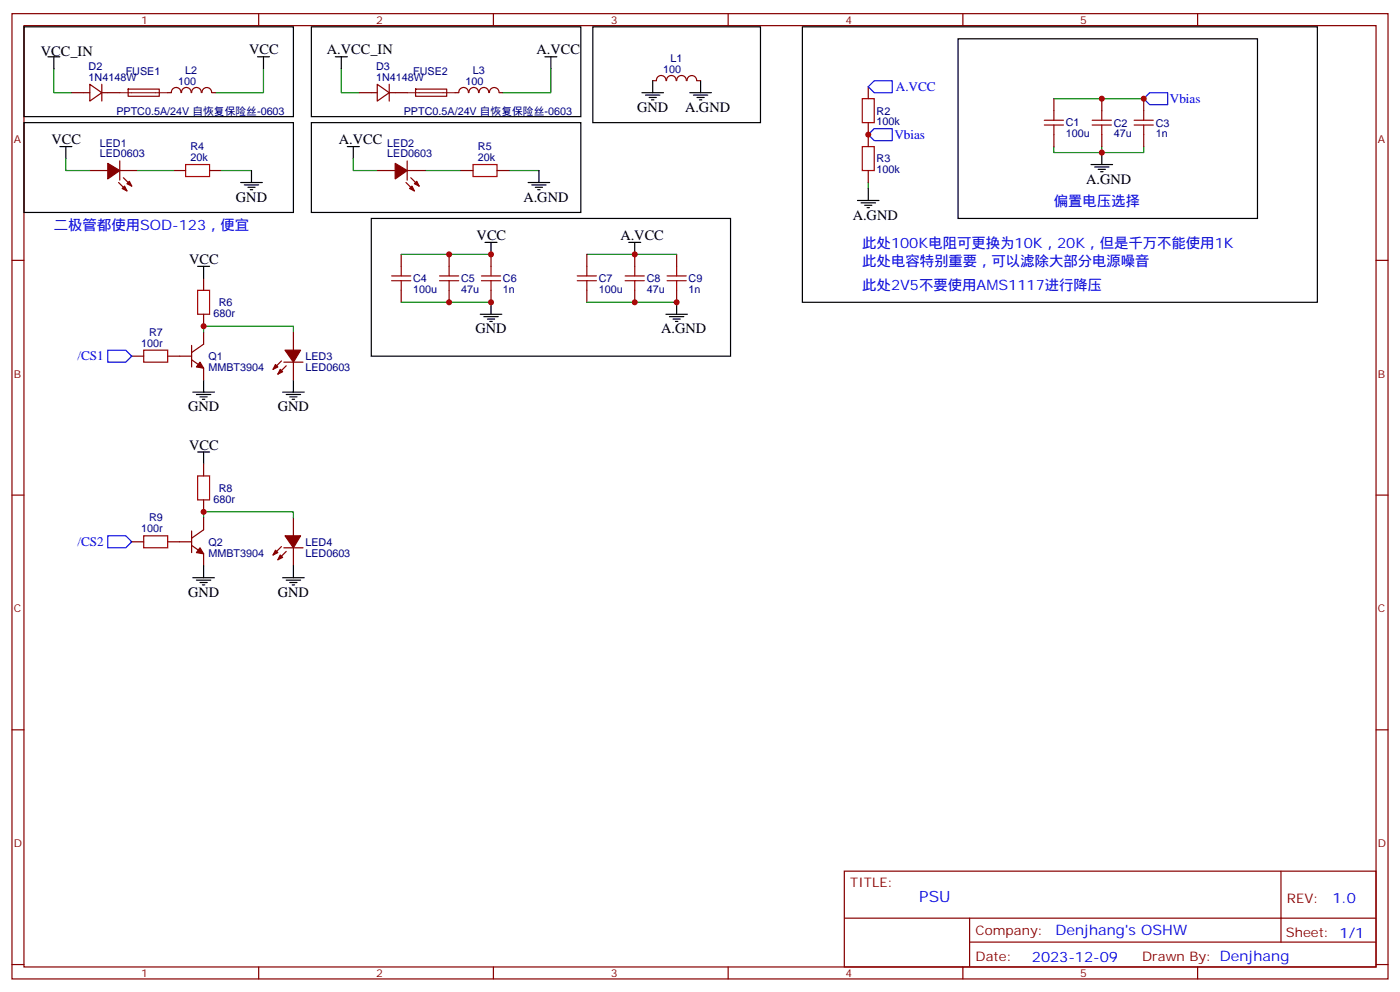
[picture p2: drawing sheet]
<svg xmlns="http://www.w3.org/2000/svg" width="412mm" height="292mm" viewBox="0 0 412 292" stroke-linecap="round" stroke-linejoin="round" font-family="sans-serif">
<g fill="none" stroke="#870000" stroke-width=".35">
<path d="M3.5 4h405.4v284.4h-405.4zM7.1 7.5h398.2v277.3h-398.2zM76.2 4v3.5M145.3 4v3.5M214.5 4v3.5M283.6 4v3.5M352.8 4v3.5M21.2 27.3h5.3M26.5 24.8l3.5 2.5-3.5 2.5zM30 27.3h5.3M30 24.8v5M37.8 26.3l9.1-.1v2.1l-9.1 .1z"/>
<path d="M49.4 27.3h1M50.5 27.3a1.41 1.41 0 0 1 1.4-1.5 1.41 1.41 0 0 1 1.4 1.5M53.5 27.3a1.41 1.41 0 0 1 1.4-1.5 1.41 1.41 0 0 1 1.4 1.5M56.5 27.3a1.41 1.41 0 0 1 1.4-1.5 1.41 1.41 0 0 1 1.4 1.5M59.5 27.3a1.41 1.41 0 0 1 1.4-1.5 1.41 1.41 0 0 1 1.4 1.5M62.4 27.3h1.1M105.8 27.3h5.3M111.1 24.8l3.6 2.5-3.6 2.5zM114.7 27.3h5.2M114.7 24.8v5M122.4 26.3l9.2-.1v2.1l-9.2 .1zM134.1 27.3h1"/>
<path d="M135.2 27.3a1.41 1.41 0 0 1 1.4-1.5 1.41 1.41 0 0 1 1.4 1.5M138.1 27.3a1.41 1.41 0 0 1 1.5-1.5 1.41 1.41 0 0 1 1.4 1.5M141.1 27.3a1.41 1.41 0 0 1 1.4-1.5 1.41 1.41 0 0 1 1.4 1.5M144.2 27.3a1.41 1.41 0 0 1 1.4-1.5 1.41 1.41 0 0 1 1.4 1.5M147.1 27.3h1.1M192.3 23.8h1M193.4 23.8a1.41 1.41 0 0 1 1.4-1.6 1.41 1.41 0 0 1 1.4 1.6M196.4 23.8a1.41 1.41 0 0 1 1.4-1.6 1.41 1.41 0 0 1 1.4 1.6M199.3 23.8a1.41 1.41 0 0 1 1.4-1.6 1.41 1.41 0 0 1 1.5 1.6M202.4 23.8a1.41 1.41 0 0 1 1.4-1.5 1.41 1.41 0 0 1 1.4 1.5M205.3 23.8h1.1M255.8 25.5v3.6"/>
<path d="M255.8 36.1v7.1M310.4 29.1v3.5M310.4 39.7v3.5M324.6 29.1v3.5M324.6 39.7v3.5M336.9 29.1v3.5M336.9 39.7v3.5M26.5 50.2h5.2M34.9 53.8l2.5 2.4M35.3 50.2h5.3M35.3 47.4v5.7M36.3 52.4l2.5 2.4"/>
<path d="M51.2 50.2h3.5M61.7 50.2h3.6M111.1 50.2h5.3M119.6 53.8l2.5 2.4M119.9 50.2h5.3M119.9 47.4v5.7M121 52.4l2.5 2.4M135.8 50.2h3.5M146.4 50.2h3.5M255.8 50.2v3.6M3.5 76.7h3.6M118.2 74.9v3.6"/>
<path d="M132.3 74.9v3.6M144.6 74.9v3.6M172.9 74.9v3.6M187 74.9v3.6M199.3 74.9v3.6M405.3 76.7h3.6M60 82v3.5M60 92.6v3.5M60 97.9v3.5l-3.6 2.5M86.4 97.9v5.3M118.2 85.5v3.5M132.3 85.5v3.5"/>
<path d="M144.6 85.5v3.5M172.9 85.5v3.5M187 85.5v3.5M199.3 85.5v3.5M38.8 104.9h3.5M49.4 104.9h7M56.4 106l3.6 2.4v3.6M56.4 101.7v6.4M82.9 106.3l-2.5 2.5M83.6 106.7h5.7M84.3 107.7l-2.5 2.5M86.4 106.7v5.3"/>
<path d="M60 136.7v3.5M3.5 145.8h3.6M38.8 159.6h3.5M49.4 159.6h7M56.4 156.4v6.4M60 147.2v3.6M60 152.5v3.6l-3.6 2.4M86.4 152.5v5.3M405.3 145.8h3.6M56.4 160.7l3.6 2.4v3.6M82.9 161l-2.5 2.5M83.6 161.4h5.7"/>
<path d="M84.3 162.4l-2.5 2.5M86.4 161.4v5.3M3.5 215h3.6M405.3 215h3.6M248.7 256.6h156.6v28.2h-156.6zM377.3 256.6v20.9M248.7 270.5h156.5M285.6 277.5h119.6M285.6 270.5v14.1M3.5 284.1h3.6M76.2 284.8v3.6M145.3 284.8v3.6"/>
<path d="M214.5 284.8v3.6M283.6 284.8v3.6M352.8 284.8v3.6M405.3 284.1h3.6"/>
</g>
<g fill="none" stroke="#008700" stroke-width=".35">
<path d="M15.9 20.2v7.1h5.3M77.6 20.2v7.1h-14.1M100.5 20.2v7.1h5.3M162.3 20.2v7.1h-14.1M310.4 29.1h26.5M19.4 46.7v3.5h7.1M40.6 50.2h10.6M65.3 50.2h8.8M104.1 46.7v3.5h7M125.2 50.2h10.6M149.9 50.2h8.8M255.8 53.8v1.7"/>
<path d="M310.4 43.2v1.7h14.2M324.6 43.2v1.7h12.3v-1.7M118.2 74.9h26.4M172.9 74.9h26.4M60 97.9v-1.8h26.4v1.8M118.2 89h26.4M172.9 89h26.4M60 152.5v-1.7h26.4v1.7"/>
</g>
<g fill="none" stroke="#a10000" stroke-width=".35">
<path d="M254 29.1h3.5v7h-3.5zM307.6 36.8h5.7M307.6 35.4h5.7M310.4 32.6v2.8M310.4 36.8v2.9M321.7 36.8h5.7M321.7 35.4h5.7M324.6 32.6v2.8M324.6 36.8v2.9M334.1 36.8h5.6M334.1 35.4h5.6M336.9 32.6v2.8"/>
<path d="M336.9 36.8v2.9M54.7 48.5h7v3.5h-7zM139.3 48.5h7.1v3.5h-7.1zM254 43.2h3.5v7h-3.5zM118.2 78.5v2.8M132.3 78.5v2.8M144.6 78.5v2.8M172.9 78.5v2.8M187 78.5v2.8M199.3 78.5v2.8M58.2 85.5h3.5v7.1h-3.5zM115.4 82.7h5.6"/>
<path d="M115.4 81.3h5.6M118.2 82.7v2.8M129.5 82.7h5.6M129.5 81.3h5.6M132.3 82.7v2.8M141.8 82.7h5.7M141.8 81.3h5.7M144.6 82.7v2.8M170 82.7h5.7M170 81.3h5.7M172.9 82.7v2.8M184.1 82.7h5.7"/>
<path d="M184.1 81.3h5.7M187 82.7v2.8M196.5 82.7h5.6M196.5 81.3h5.6M199.3 82.7v2.8M42.3 103.2h7.1v3.5h-7.1zM42.3 157.8h7.1v3.6h-7.1zM58.2 140.2h3.5v7h-3.5z"/>
</g>
<path d="M257.5 37.9h5.3v3.5h-5.3l-1.7-1.7zM257.5 23.8h5.3v3.5h-5.3l-1.7-1.8zM338.7 27.3h5.3v3.5h-5.3l-1.8-1.7zM31.7 103.2h5.3l1.8 1.7-1.8 1.8h-5.3zM31.7 157.8h5.3l1.8 1.8-1.8 1.8h-5.3z" fill="none" stroke="#00f" stroke-width=".35"/>
<g fill="none" stroke="#000" stroke-width=".35">
<path d="M7.1 7.9h79.3v26.5h-79.3zM14.1 16.7h3.5M15.9 16.7v3.5M75.8 16.7h3.6M77.6 16.7v3.5M91.7 7.9h79.4v26.5h-79.4zM98.8 16.7h3.5M100.5 16.7v3.5M160.5 16.7h3.5M162.3 16.7v3.5M174.6 7.9h49.4v28.2h-49.4zM236.4 7.9h151.7v81.1h-151.7z"/>
<path d="M282.2 11.4h88.2v52.9h-88.2zM7.1 36.1h79.3v26.5h-79.3zM91.7 36.1h79.4v26.5h-79.4zM189.1 27.3h6.3M190.1 28h4.3M191.2 28.7h2.1M191.9 29.4h.7M192.3 23.8v3.5M203.2 27.3h6.3M204.3 28h4.2M205.3 28.7h2.1M206 29.4h.7"/>
<path d="M206.4 23.8v3.5M17.6 43.2h3.6M19.4 43.2v3.5M70.9 53.8h6.4M72 54.5h4.2M73 55.2h2.1M73.7 55.9h.7M74.1 50.2v3.6M102.3 43.2h3.5M104.1 43.2v3.5M155.6 53.8h6.3M156.6 54.5h4.3"/>
<path d="M157.7 55.2h2.1M158.4 55.9h.7M158.7 50.2v3.6M252.6 59.1h6.3M253.6 59.8h4.3M255.8 55.5v3.6M321.4 48.5h6.3M322.4 49.2h4.3M323.5 49.9h2.1M324.2 50.6h.7M324.6 44.9v3.6M58.2 78.5h3.5"/>
<path d="M60 78.5v3.5M109.4 64.3h105.8v40.6h-105.8zM142.9 71.4h3.5M144.6 71.4v3.5M185.2 71.4h3.5M187 71.4v3.5M254.7 60.5h2.1M255.4 61.2h.7M141.5 92.6h6.3M142.5 93.3h4.3M143.6 94h2.1M144.3 94.7h.7"/>
<path d="M144.6 89v3.6M196.1 92.6h6.4M197.2 93.3h4.2M198.3 94h2.1M199 94.7h.7M199.3 89v3.6M56.8 115.5h6.3M57.9 116.2h4.2M58.9 116.9h2.1M59.6 117.6h.7M60 112v3.5M83.3 115.5h6.3"/>
<path d="M84.3 116.2h4.2M85.4 116.9h2.1M86.1 117.6h.7M86.4 112v3.5M58.2 133.1h3.5M60 133.1v3.6M56.8 170.2h6.3M57.9 170.9h4.2M58.9 171.6h2.1M59.6 172.3h.7M60 166.7v3.5M83.3 170.2h6.3"/>
<path d="M84.3 170.9h4.2M85.4 171.6h2.1M86.1 172.3h.7M86.4 166.7v3.5"/>
</g>
<g fill="#870000" stroke="#870000" stroke-width=".35">
<path d="M58.9 106.7l1.1 1.7-2.1-.3z"/>
<path d="M116.4 48.1l3.5 2.1-3.5 2.5z"/>
<path d="M120.6 55.5l.8-.7 .7 1.4z"/>
<path d="M122.8 53.4l.7 1.4-1.4-.7z"/>
<path d="M31.7 48.1l3.6 2.1-3.6 2.5z"/>
<path d="M36 55.5l.7-.7 .7 1.4z"/>
<path d="M38.1 53.4l.7 1.4-1.4-.7z"/>
<path d="M84 103.2h4.5l-2.1 3.5z"/>
<path d="M81.1 107.4l.7 .7-1.4 .7z"/>
<path d="M82.5 108.8l.8 .7-1.5 .7z"/>
<path d="M84 157.8h4.5l-2.1 3.6z"/>
<path d="M81.1 162.1l.7 .7-1.4 .7z"/>
<path d="M82.5 163.5l.8 .7-1.5 .7z"/>
<path d="M58.9 161.4l1.1 1.7-2.1-.3z"/>
</g>
<path d="M35.3 27.3h14.1M119.9 27.3h14.2" fill="none" stroke="#8c2424" stroke-width=".35"/>
<g fill="#c00">
<circle cx="187" cy="89" r=".88"/>
<circle cx="132.3" cy="89" r=".88"/>
<circle cx="132.3" cy="74.9" r=".88"/>
<circle cx="324.6" cy="29.1" r=".88"/>
<circle cx="255.8" cy="39.7" r=".88"/>
<circle cx="336.9" cy="29.1" r=".88"/>
<circle cx="324.6" cy="44.9" r=".88"/>
<circle cx="60" cy="96.1" r=".88"/>
<circle cx="144.6" cy="74.9" r=".88"/>
<circle cx="144.6" cy="89" r=".88"/>
<circle cx="187" cy="74.9" r=".88"/>
<circle cx="199.3" cy="89" r=".88"/>
<circle cx="60" cy="150.8" r=".88"/>
</g>
<text font-size="4.6" fill="#00f" x="270.8" y="265.6">PSU</text>
<g font-size="4.2">
<text x="12" y="16.4">VCC_IN</text>
<text x="73.4" y="16">VCC</text>
<text x="96.3" y="16">A.VCC_IN</text>
<text x="158" y="16">A.VCC</text>
<text x="187.7" y="32.9">GND</text>
<text x="201.8" y="32.9">A.GND</text>
<text x="15.2" y="42.5">VCC</text>
<text x="99.8" y="42.5">A.VCC</text>
<text x="69.5" y="59.4">GND</text>
<text x="154.2" y="59.4">A.GND</text>
<text x="320" y="54.1">A.GND</text>
<text x="251.2" y="64.7">A.GND</text>
<text x="140.4" y="70.7">VCC</text>
<text x="182.7" y="70.7">A.VCC</text>
<text x="55.7" y="77.8">VCC</text>
<text x="140.1" y="98.2">GND</text>
<text x="194.7" y="98.2">A.GND</text>
<text x="55.4" y="121.1">GND</text>
<text x="81.8" y="121.1">GND</text>
<text x="55.7" y="132.4">VCC</text>
<text x="55.4" y="175.8">GND</text>
<text x="81.8" y="175.8">GND</text>
</g>
<g font-size="4.2" fill="#00f">
<text x="310.4" y="60.8">偏置电压选择</text>
<text x="15.9" y="67.9">二极管都使用SOD-123，便宜</text>
<text x="254" y="73.2">此处100K电阻可更换为10K，20K，但是千万不能使用1K</text>
<text x="254" y="78.5">此处电容特别重要，可以滤除大部分电源噪音</text>
<text x="254" y="85.5">此处2V5不要使用AMS1117进行降压</text>
<text x="392.5" y="265.9">1.0</text>
<text x="310.9" y="275.4">Denjhang's OSHW</text>
<text x="304" y="283.2">2023-12-09</text>
</g>
<g font-size="3.9" fill="#00f">
<text x="263.9" y="26.8">A.VCC</text>
<text x="344.6" y="30.3">Vbias</text>
<text x="263.5" y="40.9">Vbias</text>
<text x="22.8" y="106.2">/CS1</text>
<text x="22.8" y="160.8">/CS2</text>
</g>
<g font-size="3.9" fill="#800">
<text x="250.5" y="261.2">TITLE:</text>
<text x="379.1" y="265.9">REV:</text>
<text x="287.4" y="275.4">Company:</text>
<text x="378.7" y="276">Sheet: 1/1</text>
<text x="287.4" y="283.1">Date:</text>
<text x="336.4" y="283.2">Drawn By: Denjhang</text>
</g>
<g font-size="3.2" fill="#800">
<text x="41.6" y="7">1</text>
<text x="110.8" y="7">2</text>
<text x="179.9" y="7">3</text>
<text x="249.1" y="7">4</text>
<text x="318.2" y="7">5</text>
<text x="4.1" y="42.1">A</text>
<text x="405.9" y="42.1">A</text>
<text x="4.1" y="111.3">B</text>
<text x="405.9" y="111.3">B</text>
<text x="4.1" y="180.4">C</text>
<text x="405.9" y="180.4">C</text>
<text x="4.1" y="249.6">D</text>
<text x="405.9" y="249.6">D</text>
<text x="41.6" y="287.8">1</text>
<text x="110.8" y="287.8">2</text>
<text x="179.9" y="287.8">3</text>
<text x="249.1" y="287.8">4</text>
<text x="318.2" y="287.8">5</text>
</g>
<g font-size="3.2" fill="#000080">
<text x="26.1" y="23.8">1N4148W</text>
<text x="26.1" y="20.6">D2</text>
<text x="37" y="22">FUSE1</text>
<text x="54.6" y="21.8">L2</text>
<text x="110.8" y="23.8">1N4148W</text>
<text x="110.8" y="20.6">D3</text>
<text x="121.7" y="22">FUSE2</text>
<text x="139.3" y="21.8">L3</text>
<text x="195.3" y="21.4">100</text>
<text x="197.5" y="18.2">L1</text>
<text x="52.5" y="25">100</text>
<text x="137.1" y="25">100</text>
<text x="34.3" y="33.7">PPTC0.5A/24V 自恢复保险丝-0603</text>
<text x="118.9" y="33.7">PPTC0.5A/24V 自恢复保险丝-0603</text>
<text x="258.2" y="33.7">R2</text>
<text x="258.2" y="37">100k</text>
<text x="314" y="40.5">100u</text>
<text x="314" y="37.3">C1</text>
<text x="328.1" y="40.4">47u</text>
<text x="328.1" y="37.3">C2</text>
<text x="340.4" y="40.4">1n</text>
<text x="340.4" y="37.3">C3</text>
<text x="29.4" y="46.4">LED0603</text>
<text x="29.4" y="43.2">LED1</text>
<text x="56.1" y="47.4">20k</text>
<text x="56.1" y="44.2">R4</text>
<text x="114.1" y="46.4">LED0603</text>
<text x="114.1" y="43.2">LED2</text>
<text x="140.8" y="47.4">20k</text>
<text x="140.8" y="44.2">R5</text>
<text x="258.2" y="47.8">R3</text>
<text x="258.2" y="51.1">100k</text>
<text x="121.7" y="83.1">C4</text>
<text x="135.8" y="83.1">C5</text>
<text x="148.2" y="83.2">C6</text>
<text x="176.4" y="83.1">C7</text>
<text x="190.5" y="83.1">C8</text>
<text x="202.8" y="83.2">C9</text>
<text x="121.7" y="86.3">100u</text>
<text x="135.8" y="86.3">47u</text>
<text x="148.2" y="86.3">1n</text>
<text x="176.4" y="86.3">100u</text>
<text x="190.5" y="86.3">47u</text>
<text x="202.8" y="86.3">1n</text>
<text x="62.9" y="93.3">680r</text>
<text x="64.4" y="90.2">R6</text>
<text x="43.9" y="98.9">R7</text>
<text x="41.6" y="102.1">100r</text>
<text x="61.4" y="106">Q1</text>
<text x="90" y="106.1">LED3</text>
<text x="61.4" y="109.3">MMBT3904</text>
<text x="90" y="109.3">LED0603</text>
<text x="62.9" y="148">680r</text>
<text x="64.4" y="144.9">R8</text>
<text x="43.9" y="153.6">R9</text>
<text x="41.6" y="156.8">100r</text>
<text x="61.4" y="160.7">Q2</text>
<text x="90" y="160.7">LED4</text>
<text x="61.4" y="164">MMBT3904</text>
<text x="90" y="163.9">LED0603</text>
</g>
</svg>
